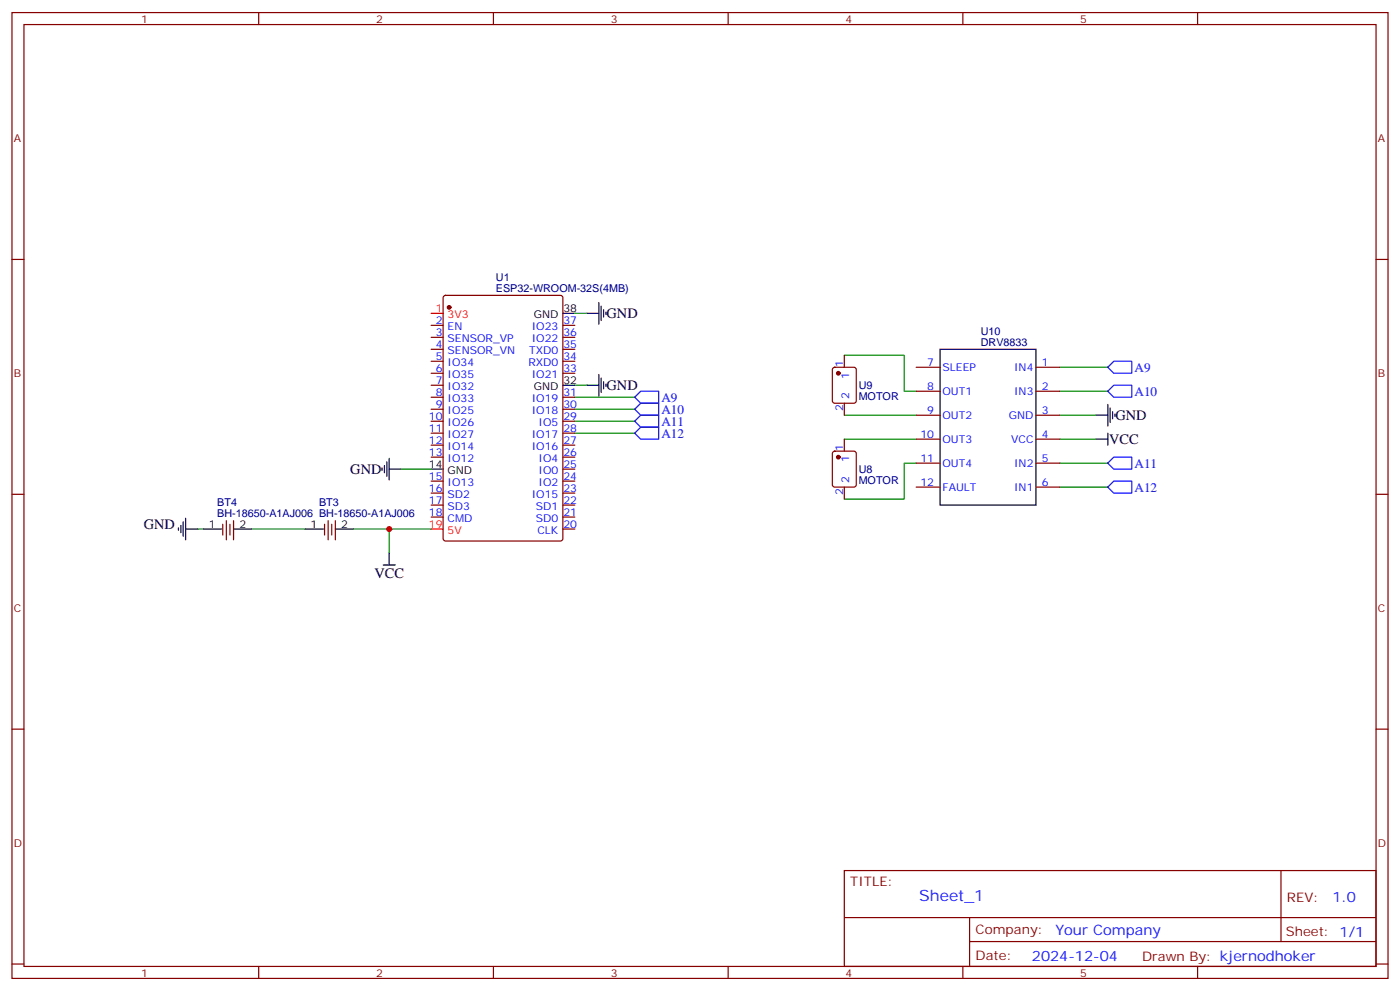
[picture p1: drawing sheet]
<svg xmlns="http://www.w3.org/2000/svg" width="412mm" height="292mm" viewBox="0 0 412 292" stroke-linecap="round" stroke-linejoin="round" font-family="sans-serif">
<g fill="none" stroke="#870000" stroke-width=".35">
<path d="M3.5 3.7h405.4v284.3h-405.4zM7.1 7.2h398.2v277.3h-398.2zM76.2 3.7v3.5M145.3 3.7v3.5M214.5 3.7v3.5M283.6 3.7v3.5M352.8 3.7v3.5M3.5 76.4h3.6M405.3 76.4h3.6M127 95.8h3.5M127 99.3h3.5M130.8 87.2l.4-.2h33.9l.7 .4v71.2l-.5 .6-34.1 .1-.6-.5-.1-71.1z"/>
<path d="M165.8 95.8h3.5M165.8 99.3h3.5M127 102.8h3.5M127 106.4h3.5M127 109.9h3.5M127 113.4h3.5M127 116.9h3.5M165.8 102.8h3.5M165.8 106.4h3.5M165.8 109.9h3.5M165.8 116.9h3.5M245.4 108.3l.5-.2h5.6l.7 .5v9.4l-.4 .7h-5.9l-.7-.5v-9.4z"/>
<path d="M248.7 104.6v3.5M248.7 118.7v3.5M269.9 115.2h7M269.9 108.1h7M305.2 115.2h7M305.2 108.1h7M127 120.5h3.5M127 124h3.5M127 127.5h3.5M127 131.1h3.5M127 134.6h3.5M165.8 120.5h3.5"/>
<path d="M165.8 124h3.5M165.8 127.5h3.5M165.8 131.1h3.5M165.8 134.6h3.5M165.8 138.1h3.5M245.4 133l.5-.2h5.6l.7 .5v9.4l-.4 .6-5.9 .1-.7-.5v-9.4zM248.7 129.3v3.5M269.9 136.3h7M269.9 129.3h7M269.9 122.2h7M305.2 136.3h7M305.2 129.3h7"/>
<path d="M305.2 122.2h7M3.5 145.5h3.6M65.6 154.3v3.2M66.7 153.3v5.6M67.7 154.3v3.2M68.8 153.3v5.6M95.6 154.3v3.2M96.7 153.3v5.6M97.7 154.3v3.2M98.8 153.3v5.6M127 141.6h3.5M127 145.2h3.5"/>
<path d="M127 148.7h3.5M127 152.2h3.5M165.8 141.6h3.5M165.8 145.2h3.5M165.8 148.7h3.5M165.8 152.2h3.5M165.8 155.8h3.5M248.7 143.4v3.5M269.9 143.4h7M305.2 143.4h7M405.3 145.5h3.6M3.5 214.7h3.6"/>
<path d="M405.3 214.7h3.6M248.7 256.3h156.6v28.2h-156.6zM377.3 256.3v20.9M248.7 270.1h156.5M285.6 277.2h119.6M285.6 270.1v14.2M3.5 283.8h3.6M76.2 284.5v3.5M145.3 284.5v3.5M214.5 284.5v3.5M283.6 284.5v3.5M352.8 284.5v3.5"/>
<path d="M405.3 283.8h3.6"/>
</g>
<g fill="none" stroke="#008700" stroke-width=".35">
<path d="M169.3 92.3h3.6M169.3 116.9h17.7M169.3 113.4h3.6M248.7 104.6h17.6v10.6h3.6M312.2 115.2h14.1M312.2 108.1h14.1M118.2 138.1h8.8M169.3 127.5h17.7M169.3 124h17.7M169.3 120.5h17.7M248.7 129.3h21.2M248.7 122.2h21.2"/>
<path d="M269.9 136.3h-3.6v10.6h-17.6M312.2 129.3h10.6M312.2 122.2h10.6M312.2 136.3h14.1M58.2 155.8h1.8M74.1 155.8h15.9M104.1 155.8h22.9M114.7 155.8v7M312.2 143.4h14.1"/>
</g>
<path d="M187 116.9l1.7-1.7h5.3v3.5h-5.3zM326.3 115.2l1.8-1.8h5.3v3.5h-5.3zM326.3 108.1l1.8-1.7h5.3v3.5h-5.3zM187 127.5l1.7-1.7h5.3v3.5h-5.3zM187 124l1.7-1.8h5.3v3.6h-5.3zM187 120.5l1.7-1.8h5.3v3.5h-5.3zM326.3 136.3l1.8-1.7h5.3v3.5h-5.3zM326.3 143.4l1.8-1.8h5.3v3.6h-5.3z" fill="none" stroke="#00f" stroke-width=".35"/>
<g fill="none" stroke="#000" stroke-width=".35">
<path d="M165.8 92.3h3.5M172.9 92.3h3.5M176.4 89.1v6.3M177.1 90.1v4.3M177.8 91.2v2.1M178.5 91.9v.7M165.8 113.4h3.5M172.9 113.4h3.5M176.4 110.2v6.4M177.1 111.3v4.2M177.8 112.4v2.1M178.5 113.1v.7"/>
<path d="M276.9 102.8h28.3v45.9h-28.3zM326.3 119.1v6.3M112.5 137.8v.7M113.2 137.1v2.1M113.9 136v4.2M114.7 134.9v6.4M114.7 138.1h3.5M127 138.1h3.5M322.8 129.3h3.5M322.8 122.2h3.5M326.3 127.5v3.6M327 120.1v4.3"/>
<path d="M327.7 121.2v2.1M328.4 121.9v.7M52.6 155.4v.7M53.3 154.7v2.1M54 153.6v4.3M54.7 155.8h3.5M54.7 152.6v6.3M60 155.8h5.3M68.8 155.8h5.3M90 155.8h5.2M98.8 155.8h5.3M112.9 166.3h3.5"/>
<path d="M114.7 162.8v3.5"/>
</g>
<g fill="#870000" stroke="#870000" stroke-width=".35">
<circle cx="132.3" cy="90.5" r=".53"/>
<circle cx="246.9" cy="134.6" r=".53"/>
<circle cx="246.9" cy="109.9" r=".53"/>
</g>
<path d="M127 92.3h3.5M127 155.8h3.5" fill="none" stroke="#f00" stroke-width=".35"/>
<circle cx="114.7" cy="155.8" r=".88" fill="#c00"/>
<text font-size="4.6" fill="#00f" x="270.8" y="265.3">Sheet_1</text>
<g font-size="4.2">
<text x="178.7" y="93.7">GND</text>
<text x="178.7" y="114.8">GND</text>
<text x="328.6" y="123.6">GND</text>
<text x="326.7" y="130.7">VCC</text>
<text x="103.2" y="139.5">GND</text>
<text x="42.3" y="155.8">GND</text>
<text x="110.3" y="170.3">VCC</text>
</g>
<g font-size="4.2" fill="#00f">
<text x="392.5" y="265.6">1.0</text>
<text x="310.9" y="275.1">Your Company</text>
<text x="304" y="282.9">2024-12-04</text>
</g>
<g font-size="3.9" fill="#00f">
<text x="334.2" y="109.4">A9</text>
<text x="194.8" y="118.3">A9</text>
<text x="334.2" y="116.5">A10</text>
<text x="194.8" y="125.4">A11</text>
<text x="194.8" y="121.8">A10</text>
<text x="194.8" y="128.9">A12</text>
<text x="334.2" y="137.7">A11</text>
<text x="334.2" y="144.8">A12</text>
</g>
<g font-size="3.9" fill="#800">
<text x="250.5" y="260.9">TITLE:</text>
<text x="379.1" y="265.6">REV:</text>
<text x="287.4" y="275.1">Company:</text>
<text x="378.7" y="275.7">Sheet: 1/1</text>
<text x="287.4" y="282.8">Date:</text>
<text x="336.4" y="282.8">Drawn By: kjernodhoker</text>
</g>
<g font-size="3.2" fill="#800">
<text x="41.6" y="6.7">1</text>
<text x="110.8" y="6.7">2</text>
<text x="179.9" y="6.7">3</text>
<text x="249.1" y="6.7">4</text>
<text x="318.2" y="6.7">5</text>
<text x="4.1" y="41.8">A</text>
<text x="405.9" y="41.8">A</text>
<text x="4.1" y="110.9">B</text>
<text x="405.9" y="110.9">B</text>
<text x="4.1" y="180.1">C</text>
<text x="405.9" y="180.1">C</text>
<text x="4.1" y="249.2">D</text>
<text x="405.9" y="249.2">D</text>
<text x="41.6" y="287.5">1</text>
<text x="110.8" y="287.5">2</text>
<text x="179.9" y="287.5">3</text>
<text x="249.1" y="287.5">4</text>
<text x="318.2" y="287.5">5</text>
</g>
<g font-size="3.2" fill="#000080">
<text x="146.1" y="82.7">U1</text>
<text x="146.1" y="85.9">ESP32-WROOM-32S(4MB)</text>
<text x="288.9" y="101.8">DRV8833</text>
<text x="288.9" y="98.6">U10</text>
<text x="252.9" y="117.8">MOTOR</text>
<text x="252.9" y="114.6">U9</text>
<text x="252.9" y="142.5">MOTOR</text>
<text x="252.9" y="139.2">U8</text>
<text x="64" y="149.1">BT4</text>
<text x="94" y="149.1">BT3</text>
<text x="64" y="152.2">BH-18650-A1AJ006 BH-18650-A1AJ006</text>
</g>
<g font-size="3.2" fill="#f00">
<text x="128.3" y="91.9">1</text>
<text x="131.8" y="93.7">3V3</text>
<text x="126.3" y="155.4">19</text>
<text x="131.8" y="157.2">5V</text>
</g>
<g font-size="3.2" fill="#00f">
<text x="128.3" y="95.4">2</text>
<text x="166" y="95.4">37</text>
<text x="128.3" y="99">3</text>
<text x="131.8" y="97.2">EN</text>
<text x="131.8" y="100.7">SENSOR_VP</text>
<text x="156.6" y="100.7">IO22</text>
<text x="156.6" y="97.2">IO23</text>
<text x="166" y="99">36</text>
<text x="128.3" y="102.5">4</text>
<text x="128.3" y="106">5</text>
<text x="131.8" y="104.2">SENSOR_VN</text>
<text x="131.8" y="107.8">IO34</text>
<text x="155.7" y="107.8">RXD0</text>
<text x="155.9" y="104.2">TXD0</text>
<text x="166" y="106">34</text>
<text x="166" y="102.5">35</text>
<text x="248.4" y="107.9" transform="rotate(-90 248.4 107.9)">1</text>
<text x="273.1" y="107.8">7</text>
<text x="306.9" y="107.8">1</text>
<text x="128.3" y="109.5">6</text>
<text x="128.3" y="113.1">7</text>
<text x="131.8" y="111.3">IO35</text>
<text x="156.6" y="111.3">IO21</text>
<text x="166" y="109.5">33</text>
<text x="250.1" y="111.4" transform="rotate(-90 250.1 111.4)">1</text>
<text x="277.6" y="109.2">SLEEP</text>
<text x="298.7" y="109.2">IN4</text>
<text x="128.3" y="116.6">8</text>
<text x="131.8" y="114.8">IO32</text>
<text x="131.8" y="118.4">IO33</text>
<text x="156.6" y="118.4">IO19</text>
<text x="166" y="116.6">31</text>
<text x="250.1" y="117.4" transform="rotate(-90 250.1 117.4)">2</text>
<text x="273.1" y="114.8">8</text>
<text x="277.6" y="116.2">OUT1</text>
<text x="298.7" y="116.2">IN3</text>
<text x="306.9" y="114.8">2</text>
<text x="126.3" y="123.6">10</text>
<text x="128.3" y="120.1">9</text>
<text x="131.8" y="121.9">IO25</text>
<text x="131.8" y="125.4">IO26</text>
<text x="156.6" y="121.9">IO18</text>
<text x="158.7" y="125.4">IO5</text>
<text x="166" y="123.6">29</text>
<text x="166" y="120.1">30</text>
<text x="248.4" y="120.9" transform="rotate(-90 248.4 120.9)">2</text>
<text x="273.1" y="121.9">9</text>
<text x="277.6" y="123.3">OUT2</text>
<text x="297.2" y="123.3">GND</text>
<text x="306.9" y="121.9">3</text>
<text x="126.3" y="127.2">11</text>
<text x="126.3" y="130.7">12</text>
<text x="131.8" y="128.9">IO27</text>
<text x="156.6" y="128.9">IO17</text>
<text x="166" y="130.7">27</text>
<text x="166" y="127.2">28</text>
<text x="271.1" y="128.9">10</text>
<text x="277.6" y="130.4">OUT3</text>
<text x="297.8" y="130.4">VCC</text>
<text x="306.9" y="128.9">4</text>
<text x="126.3" y="134.2">13</text>
<text x="131.8" y="132.5">IO14</text>
<text x="131.8" y="136">IO12</text>
<text x="156.6" y="132.5">IO16</text>
<text x="158.7" y="136">IO4</text>
<text x="166" y="137.8">25</text>
<text x="166" y="134.2">26</text>
<text x="248.4" y="132.6" transform="rotate(-90 248.4 132.6)">1</text>
<text x="250.1" y="136.1" transform="rotate(-90 250.1 136.1)">1</text>
<text x="271.1" y="136">11</text>
<text x="277.6" y="137.4">OUT4</text>
<text x="298.7" y="137.4">IN2</text>
<text x="306.9" y="136">5</text>
<text x="126.3" y="141.3">15</text>
<text x="131.8" y="143.1">IO13</text>
<text x="158.7" y="143.1">IO2</text>
<text x="158.7" y="139.5">IO0</text>
<text x="166" y="141.3">24</text>
<text x="250.1" y="142.1" transform="rotate(-90 250.1 142.1)">2</text>
<text x="271.1" y="143.1">12</text>
<text x="306.9" y="143.1">6</text>
<text x="126.3" y="144.8">16</text>
<text x="126.3" y="148.3">17</text>
<text x="131.8" y="146.6">SD2</text>
<text x="156.6" y="146.6">IO15</text>
<text x="166" y="148.3">22</text>
<text x="166" y="144.8">23</text>
<text x="248.4" y="145.6" transform="rotate(-90 248.4 145.6)">2</text>
<text x="277.6" y="144.5">FAULT</text>
<text x="298.7" y="144.5">IN1</text>
<text x="126.3" y="151.9">18</text>
<text x="131.8" y="150.1">SD3</text>
<text x="131.8" y="153.6">CMD</text>
<text x="157.9" y="153.6">SD0</text>
<text x="157.9" y="150.1">SD1</text>
<text x="166" y="155.4">20</text>
<text x="166" y="151.9">21</text>
<text x="158.3" y="157.2">CLK</text>
</g>
<g font-size="3.2">
<text x="157.2" y="93.7">GND</text>
<text x="166" y="91.9">38</text>
<text x="166" y="113.1">32</text>
<text x="157.2" y="114.8">GND</text>
<text x="126.3" y="137.8">14</text>
<text x="131.8" y="139.5">GND</text>
<text x="61.5" y="155.4">1</text>
<text x="70.6" y="155.4">2</text>
<text x="91.5" y="155.4">1</text>
<text x="100.5" y="155.4">2</text>
</g>
</svg>
